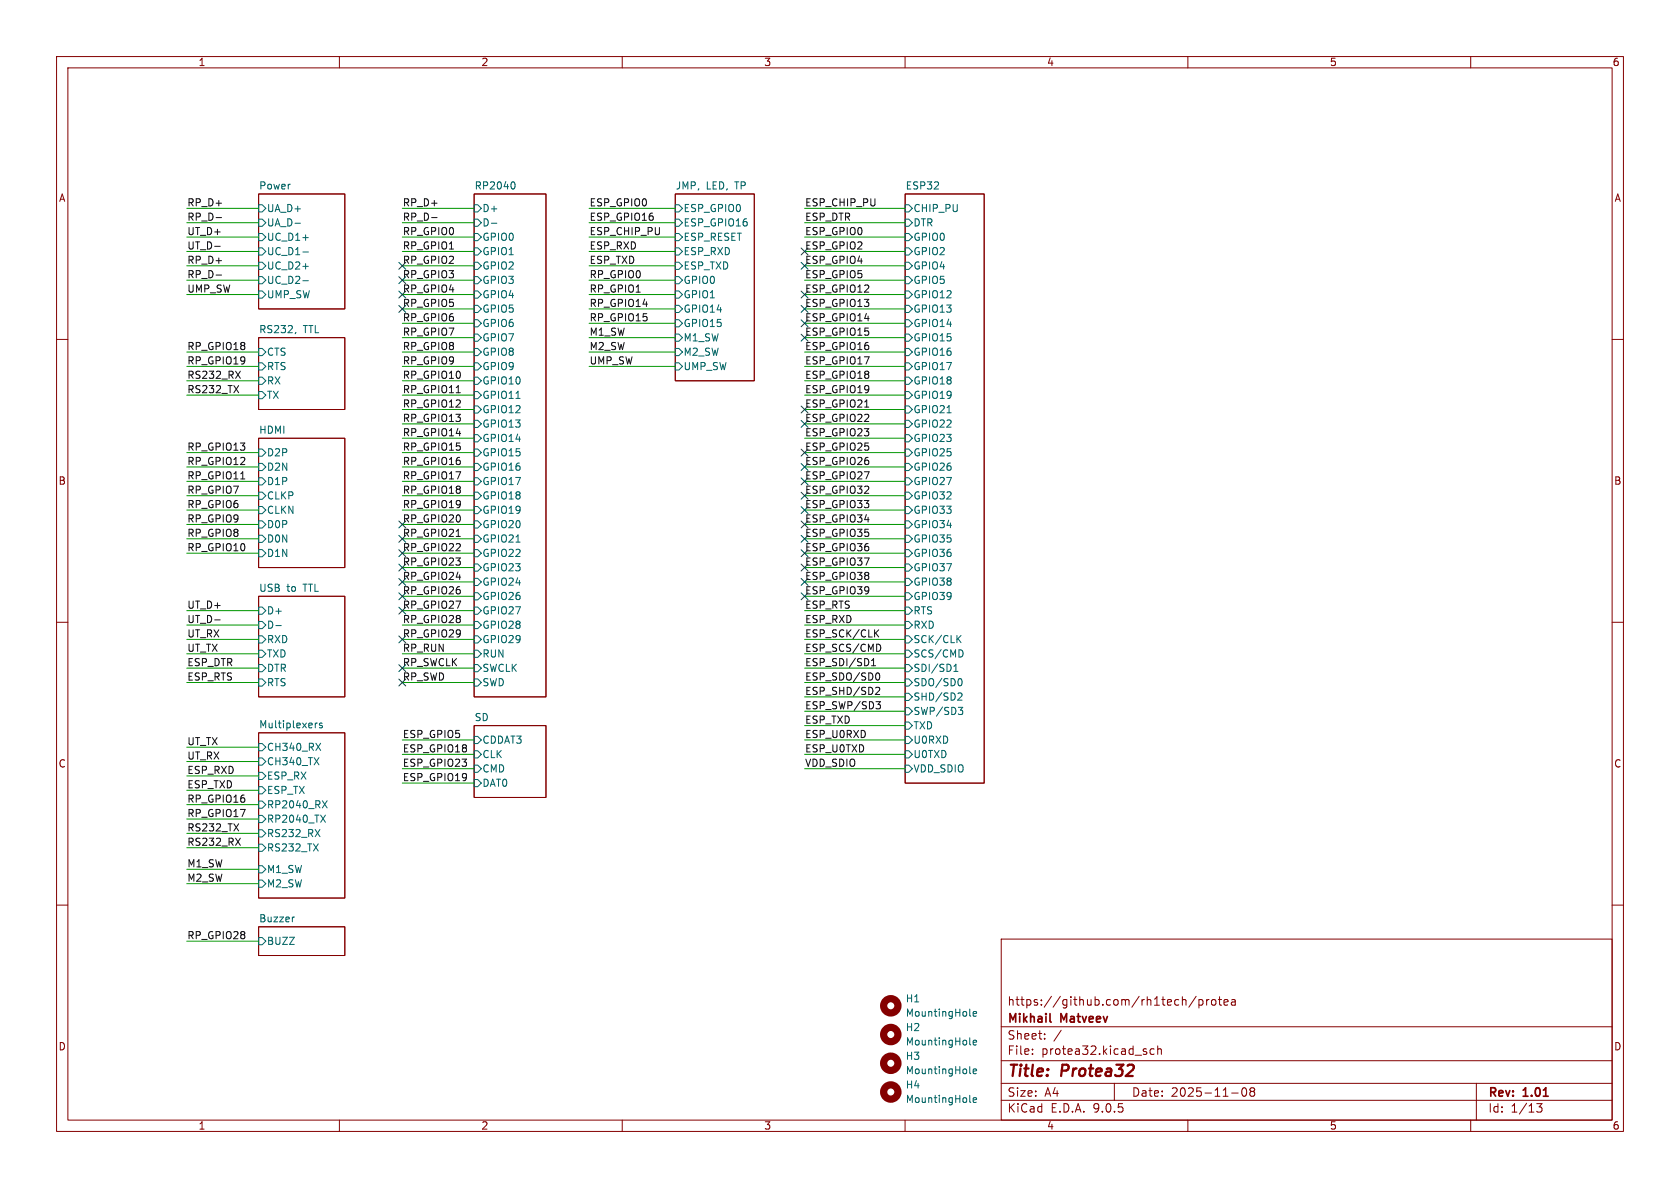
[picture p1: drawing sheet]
(kicad_sch
 (version 20250114)
 (generator "eeschema")
 (generator_version "9.0")
 (paper "A4")
 (title_block
  (title "${NAME}")
  (date "${DATE}")
  (rev "${VERSION}")
  (company "Mikhail Matveev")
  (comment 1 "https://github.com/rh1tech/protea"))
 (lib_symbols
  (symbol "Protea:MountingHole"
   (pin_names
    (offset 1.016)) (exclude_from_sim no) (in_bom no) (on_board yes)
   (property "Reference" "H" (at 0 5.08 0) (effects (font (size 1.27 1.27))))
   (property "Value" "MountingHole" (at 0 3.175 0) (effects (font (size 1.27 1.27))))
   (property "Footprint" "" (at 0 0 0) (effects (font (size 1.27 1.27)) (hide yes)))
   (property "Datasheet" "~" (at 0 0 0) (effects (font (size 1.27 1.27)) (hide yes)))
   (property "Description" "Mounting Hole without connection" (at 0 0 0) (effects (font (size 1.27 1.27)) (hide yes)))
   (symbol "MountingHole_0_1"
    (circle (center 0 0) (radius 1.27) (stroke (width 1.27) (type default)) (fill (type none))))
   (embedded_fonts no)))
 (no_connect
  (at 71.12 100.33))
 (no_connect
  (at 142.24 59.69))
 (no_connect
  (at 71.12 95.25))
 (no_connect
  (at 71.12 120.65))
 (no_connect
  (at 71.12 102.87))
 (no_connect
  (at 142.24 102.87))
 (no_connect
  (at 142.24 46.99))
 (no_connect
  (at 142.24 95.25))
 (no_connect
  (at 142.24 92.71))
 (no_connect
  (at 71.12 105.41))
 (no_connect
  (at 142.24 100.33))
 (no_connect
  (at 71.12 107.95))
 (no_connect
  (at 142.24 52.07))
 (no_connect
  (at 71.12 54.61))
 (no_connect
  (at 142.24 54.61))
 (no_connect
  (at 71.12 97.79))
 (no_connect
  (at 71.12 52.07))
 (no_connect
  (at 71.12 46.99))
 (no_connect
  (at 71.12 113.03))
 (no_connect
  (at 71.12 49.53))
 (no_connect
  (at 142.24 80.01))
 (no_connect
  (at 142.24 87.63))
 (no_connect
  (at 71.12 118.11))
 (no_connect
  (at 142.24 82.55))
 (no_connect
  (at 142.24 105.41))
 (no_connect
  (at 71.12 92.71))
 (no_connect
  (at 142.24 44.45))
 (no_connect
  (at 142.24 74.93))
 (no_connect
  (at 142.24 72.39))
 (no_connect
  (at 142.24 97.79))
 (no_connect
  (at 142.24 85.09))
 (no_connect
  (at 142.24 90.17))
 (no_connect
  (at 142.24 57.15))
 (wire
  (pts (xy 142.24 59.69) (xy 160.02 59.69))
  (stroke (width 0) (type default)))
 (wire
  (pts (xy 71.12 95.25) (xy 83.82 95.25))
  (stroke (width 0) (type default)))
 (wire
  (pts (xy 71.12 105.41) (xy 83.82 105.41))
  (stroke (width 0) (type default)))
 (wire
  (pts (xy 71.12 72.39) (xy 83.82 72.39))
  (stroke (width 0) (type default)))
 (wire
  (pts (xy 71.12 85.09) (xy 83.82 85.09))
  (stroke (width 0) (type default)))
 (wire
  (pts (xy 71.12 118.11) (xy 83.82 118.11))
  (stroke (width 0) (type default)))
 (wire
  (pts (xy 142.24 44.45) (xy 160.02 44.45))
  (stroke (width 0) (type default)))
 (wire
  (pts (xy 71.12 133.35) (xy 83.82 133.35))
  (stroke (width 0) (type default)))
 (wire
  (pts (xy 71.12 46.99) (xy 83.82 46.99))
  (stroke (width 0) (type default)))
 (wire
  (pts (xy 71.12 69.85) (xy 83.82 69.85))
  (stroke (width 0) (type default)))
 (wire
  (pts (xy 71.12 54.61) (xy 83.82 54.61))
  (stroke (width 0) (type default)))
 (wire
  (pts (xy 142.24 90.17) (xy 160.02 90.17))
  (stroke (width 0) (type default)))
 (wire
  (pts (xy 71.12 102.87) (xy 83.82 102.87))
  (stroke (width 0) (type default)))
 (wire
  (pts (xy 33.02 44.45) (xy 45.72 44.45))
  (stroke (width 0) (type default)))
 (wire
  (pts (xy 71.12 36.83) (xy 83.82 36.83))
  (stroke (width 0) (type default)))
 (wire
  (pts (xy 33.02 147.32) (xy 45.72 147.32))
  (stroke (width 0) (type default)))
 (wire
  (pts (xy 142.24 130.81) (xy 160.02 130.81))
  (stroke (width 0) (type default)))
 (wire
  (pts (xy 142.24 120.65) (xy 160.02 120.65))
  (stroke (width 0) (type default)))
 (wire
  (pts (xy 71.12 92.71) (xy 83.82 92.71))
  (stroke (width 0) (type default)))
 (wire
  (pts (xy 33.02 97.79) (xy 45.72 97.79))
  (stroke (width 0) (type default)))
 (wire
  (pts (xy 33.02 64.77) (xy 45.72 64.77))
  (stroke (width 0) (type default)))
 (wire
  (pts (xy 33.02 120.65) (xy 45.72 120.65))
  (stroke (width 0) (type default)))
 (wire
  (pts (xy 104.14 39.37) (xy 119.38 39.37))
  (stroke (width 0) (type default)))
 (wire
  (pts (xy 142.24 105.41) (xy 160.02 105.41))
  (stroke (width 0) (type default)))
 (wire
  (pts (xy 33.02 49.53) (xy 45.72 49.53))
  (stroke (width 0) (type default)))
 (wire
  (pts (xy 142.24 125.73) (xy 160.02 125.73))
  (stroke (width 0) (type default)))
 (wire
  (pts (xy 142.24 46.99) (xy 160.02 46.99))
  (stroke (width 0) (type default)))
 (wire
  (pts (xy 71.12 52.07) (xy 83.82 52.07))
  (stroke (width 0) (type default)))
 (wire
  (pts (xy 33.02 144.78) (xy 45.72 144.78))
  (stroke (width 0) (type default)))
 (wire
  (pts (xy 142.24 74.93) (xy 160.02 74.93))
  (stroke (width 0) (type default)))
 (wire
  (pts (xy 33.02 92.71) (xy 45.72 92.71))
  (stroke (width 0) (type default)))
 (wire
  (pts (xy 33.02 82.55) (xy 45.72 82.55))
  (stroke (width 0) (type default)))
 (wire
  (pts (xy 142.24 85.09) (xy 160.02 85.09))
  (stroke (width 0) (type default)))
 (wire
  (pts (xy 33.02 80.01) (xy 45.72 80.01))
  (stroke (width 0) (type default)))
 (wire
  (pts (xy 142.24 41.91) (xy 160.02 41.91))
  (stroke (width 0) (type default)))
 (wire
  (pts (xy 33.02 87.63) (xy 45.72 87.63))
  (stroke (width 0) (type default)))
 (wire
  (pts (xy 33.02 115.57) (xy 45.72 115.57))
  (stroke (width 0) (type default)))
 (wire
  (pts (xy 71.12 39.37) (xy 83.82 39.37))
  (stroke (width 0) (type default)))
 (wire
  (pts (xy 142.24 80.01) (xy 160.02 80.01))
  (stroke (width 0) (type default)))
 (wire
  (pts (xy 104.14 46.99) (xy 119.38 46.99))
  (stroke (width 0) (type default)))
 (wire
  (pts (xy 142.24 118.11) (xy 160.02 118.11))
  (stroke (width 0) (type default)))
 (wire
  (pts (xy 142.24 115.57) (xy 160.02 115.57))
  (stroke (width 0) (type default)))
 (wire
  (pts (xy 33.02 41.91) (xy 45.72 41.91))
  (stroke (width 0) (type default)))
 (wire
  (pts (xy 33.02 46.99) (xy 45.72 46.99))
  (stroke (width 0) (type default)))
 (wire
  (pts (xy 104.14 59.69) (xy 119.38 59.69))
  (stroke (width 0) (type default)))
 (wire
  (pts (xy 142.24 49.53) (xy 160.02 49.53))
  (stroke (width 0) (type default)))
 (wire
  (pts (xy 33.02 118.11) (xy 45.72 118.11))
  (stroke (width 0) (type default)))
 (wire
  (pts (xy 104.14 44.45) (xy 119.38 44.45))
  (stroke (width 0) (type default)))
 (wire
  (pts (xy 142.24 97.79) (xy 160.02 97.79))
  (stroke (width 0) (type default)))
 (wire
  (pts (xy 142.24 39.37) (xy 160.02 39.37))
  (stroke (width 0) (type default)))
 (wire
  (pts (xy 71.12 49.53) (xy 83.82 49.53))
  (stroke (width 0) (type default)))
 (wire
  (pts (xy 142.24 92.71) (xy 160.02 92.71))
  (stroke (width 0) (type default)))
 (wire
  (pts (xy 142.24 107.95) (xy 160.02 107.95))
  (stroke (width 0) (type default)))
 (wire
  (pts (xy 33.02 36.83) (xy 45.72 36.83))
  (stroke (width 0) (type default)))
 (wire
  (pts (xy 71.12 87.63) (xy 83.82 87.63))
  (stroke (width 0) (type default)))
 (wire
  (pts (xy 104.14 54.61) (xy 119.38 54.61))
  (stroke (width 0) (type default)))
 (wire
  (pts (xy 142.24 57.15) (xy 160.02 57.15))
  (stroke (width 0) (type default)))
 (wire
  (pts (xy 104.14 49.53) (xy 119.38 49.53))
  (stroke (width 0) (type default)))
 (wire
  (pts (xy 104.14 52.07) (xy 119.38 52.07))
  (stroke (width 0) (type default)))
 (wire
  (pts (xy 142.24 128.27) (xy 160.02 128.27))
  (stroke (width 0) (type default)))
 (wire
  (pts (xy 71.12 138.43) (xy 83.82 138.43))
  (stroke (width 0) (type default)))
 (wire
  (pts (xy 142.24 102.87) (xy 160.02 102.87))
  (stroke (width 0) (type default)))
 (wire
  (pts (xy 142.24 52.07) (xy 160.02 52.07))
  (stroke (width 0) (type default)))
 (wire
  (pts (xy 71.12 44.45) (xy 83.82 44.45))
  (stroke (width 0) (type default)))
 (wire
  (pts (xy 142.24 54.61) (xy 160.02 54.61))
  (stroke (width 0) (type default)))
 (wire
  (pts (xy 142.24 123.19) (xy 160.02 123.19))
  (stroke (width 0) (type default)))
 (wire
  (pts (xy 33.02 85.09) (xy 45.72 85.09))
  (stroke (width 0) (type default)))
 (wire
  (pts (xy 33.02 95.25) (xy 45.72 95.25))
  (stroke (width 0) (type default)))
 (wire
  (pts (xy 142.24 36.83) (xy 160.02 36.83))
  (stroke (width 0) (type default)))
 (wire
  (pts (xy 33.02 156.21) (xy 45.72 156.21))
  (stroke (width 0) (type default)))
 (wire
  (pts (xy 33.02 132.08) (xy 45.72 132.08))
  (stroke (width 0) (type default)))
 (wire
  (pts (xy 33.02 107.95) (xy 45.72 107.95))
  (stroke (width 0) (type default)))
 (wire
  (pts (xy 142.24 87.63) (xy 160.02 87.63))
  (stroke (width 0) (type default)))
 (wire
  (pts (xy 33.02 52.07) (xy 45.72 52.07))
  (stroke (width 0) (type default)))
 (wire
  (pts (xy 71.12 62.23) (xy 83.82 62.23))
  (stroke (width 0) (type default)))
 (wire
  (pts (xy 104.14 57.15) (xy 119.38 57.15))
  (stroke (width 0) (type default)))
 (wire
  (pts (xy 71.12 97.79) (xy 83.82 97.79))
  (stroke (width 0) (type default)))
 (wire
  (pts (xy 33.02 153.67) (xy 45.72 153.67))
  (stroke (width 0) (type default)))
 (wire
  (pts (xy 142.24 67.31) (xy 160.02 67.31))
  (stroke (width 0) (type default)))
 (wire
  (pts (xy 33.02 69.85) (xy 45.72 69.85))
  (stroke (width 0) (type default)))
 (wire
  (pts (xy 71.12 80.01) (xy 83.82 80.01))
  (stroke (width 0) (type default)))
 (wire
  (pts (xy 71.12 82.55) (xy 83.82 82.55))
  (stroke (width 0) (type default)))
 (wire
  (pts (xy 71.12 64.77) (xy 83.82 64.77))
  (stroke (width 0) (type default)))
 (wire
  (pts (xy 71.12 90.17) (xy 83.82 90.17))
  (stroke (width 0) (type default)))
 (wire
  (pts (xy 33.02 149.86) (xy 45.72 149.86))
  (stroke (width 0) (type default)))
 (wire
  (pts (xy 142.24 64.77) (xy 160.02 64.77))
  (stroke (width 0) (type default)))
 (wire
  (pts (xy 104.14 64.77) (xy 119.38 64.77))
  (stroke (width 0) (type default)))
 (wire
  (pts (xy 33.02 110.49) (xy 45.72 110.49))
  (stroke (width 0) (type default)))
 (wire
  (pts (xy 33.02 62.23) (xy 45.72 62.23))
  (stroke (width 0) (type default)))
 (wire
  (pts (xy 104.14 62.23) (xy 119.38 62.23))
  (stroke (width 0) (type default)))
 (wire
  (pts (xy 71.12 115.57) (xy 83.82 115.57))
  (stroke (width 0) (type default)))
 (wire
  (pts (xy 33.02 134.62) (xy 45.72 134.62))
  (stroke (width 0) (type default)))
 (wire
  (pts (xy 71.12 120.65) (xy 83.82 120.65))
  (stroke (width 0) (type default)))
 (wire
  (pts (xy 142.24 82.55) (xy 160.02 82.55))
  (stroke (width 0) (type default)))
 (wire
  (pts (xy 71.12 113.03) (xy 83.82 113.03))
  (stroke (width 0) (type default)))
 (wire
  (pts (xy 33.02 137.16) (xy 45.72 137.16))
  (stroke (width 0) (type default)))
 (wire
  (pts (xy 33.02 90.17) (xy 45.72 90.17))
  (stroke (width 0) (type default)))
 (wire
  (pts (xy 71.12 57.15) (xy 83.82 57.15))
  (stroke (width 0) (type default)))
 (wire
  (pts (xy 142.24 72.39) (xy 160.02 72.39))
  (stroke (width 0) (type default)))
 (wire
  (pts (xy 71.12 100.33) (xy 83.82 100.33))
  (stroke (width 0) (type default)))
 (wire
  (pts (xy 71.12 59.69) (xy 83.82 59.69))
  (stroke (width 0) (type default)))
 (wire
  (pts (xy 142.24 133.35) (xy 160.02 133.35))
  (stroke (width 0) (type default)))
 (wire
  (pts (xy 142.24 110.49) (xy 160.02 110.49))
  (stroke (width 0) (type default)))
 (wire
  (pts (xy 71.12 67.31) (xy 83.82 67.31))
  (stroke (width 0) (type default)))
 (wire
  (pts (xy 71.12 74.93) (xy 83.82 74.93))
  (stroke (width 0) (type default)))
 (wire
  (pts (xy 71.12 41.91) (xy 83.82 41.91))
  (stroke (width 0) (type default)))
 (wire
  (pts (xy 71.12 77.47) (xy 83.82 77.47))
  (stroke (width 0) (type default)))
 (wire
  (pts (xy 33.02 39.37) (xy 45.72 39.37))
  (stroke (width 0) (type default)))
 (wire
  (pts (xy 71.12 135.89) (xy 83.82 135.89))
  (stroke (width 0) (type default)))
 (wire
  (pts (xy 71.12 110.49) (xy 83.82 110.49))
  (stroke (width 0) (type default)))
 (wire
  (pts (xy 33.02 113.03) (xy 45.72 113.03))
  (stroke (width 0) (type default)))
 (wire
  (pts (xy 142.24 95.25) (xy 160.02 95.25))
  (stroke (width 0) (type default)))
 (wire
  (pts (xy 71.12 107.95) (xy 83.82 107.95))
  (stroke (width 0) (type default)))
 (wire
  (pts (xy 33.02 166.37) (xy 45.72 166.37))
  (stroke (width 0) (type default)))
 (wire
  (pts (xy 33.02 139.7) (xy 45.72 139.7))
  (stroke (width 0) (type default)))
 (wire
  (pts (xy 71.12 130.81) (xy 83.82 130.81))
  (stroke (width 0) (type default)))
 (wire
  (pts (xy 104.14 41.91) (xy 119.38 41.91))
  (stroke (width 0) (type default)))
 (wire
  (pts (xy 142.24 69.85) (xy 160.02 69.85))
  (stroke (width 0) (type default)))
 (wire
  (pts (xy 142.24 113.03) (xy 160.02 113.03))
  (stroke (width 0) (type default)))
 (wire
  (pts (xy 33.02 67.31) (xy 45.72 67.31))
  (stroke (width 0) (type default)))
 (wire
  (pts (xy 142.24 100.33) (xy 160.02 100.33))
  (stroke (width 0) (type default)))
 (wire
  (pts (xy 104.14 36.83) (xy 119.38 36.83))
  (stroke (width 0) (type default)))
 (wire
  (pts (xy 33.02 142.24) (xy 45.72 142.24))
  (stroke (width 0) (type default)))
 (wire
  (pts (xy 142.24 77.47) (xy 160.02 77.47))
  (stroke (width 0) (type default)))
 (wire
  (pts (xy 142.24 62.23) (xy 160.02 62.23))
  (stroke (width 0) (type default)))
 (wire
  (pts (xy 142.24 135.89) (xy 160.02 135.89))
  (stroke (width 0) (type default)))
 (label "ESP_DTR"
  (at 142.24 39.37 0)
  (effects (font (size 1.27 1.27)) (justify left bottom)))
 (label "ESP_GPIO16"
  (at 142.24 62.23 0)
  (effects (font (size 1.27 1.27)) (justify left bottom)))
 (label "ESP_GPIO0"
  (at 104.14 36.83 0)
  (effects (font (size 1.27 1.27)) (justify left bottom)))
 (label "ESP_GPIO16"
  (at 104.14 39.37 0)
  (effects (font (size 1.27 1.27)) (justify left bottom)))
 (label "ESP_GPIO27"
  (at 142.24 85.09 0)
  (effects (font (size 1.27 1.27)) (justify left bottom)))
 (label "RP_GPIO12"
  (at 33.02 82.55 0)
  (effects (font (size 1.27 1.27)) (justify left bottom)))
 (label "RP_GPIO27"
  (at 71.12 107.95 0)
  (effects (font (size 1.27 1.27)) (justify left bottom)))
 (label "ESP_GPIO21"
  (at 142.24 72.39 0)
  (effects (font (size 1.27 1.27)) (justify left bottom)))
 (label "RS232_RX"
  (at 33.02 67.31 0)
  (effects (font (size 1.27 1.27)) (justify left bottom)))
 (label "RP_GPIO1"
  (at 71.12 44.45 0)
  (effects (font (size 1.27 1.27)) (justify left bottom)))
 (label "RP_GPIO20"
  (at 71.12 92.71 0)
  (effects (font (size 1.27 1.27)) (justify left bottom)))
 (label "RP_GPIO21"
  (at 71.12 95.25 0)
  (effects (font (size 1.27 1.27)) (justify left bottom)))
 (label "RP_GPIO14"
  (at 71.12 77.47 0)
  (effects (font (size 1.27 1.27)) (justify left bottom)))
 (label "RP_D+"
  (at 33.02 36.83 0)
  (effects (font (size 1.27 1.27)) (justify left bottom)))
 (label "ESP_GPIO19"
  (at 71.12 138.43 0)
  (effects (font (size 1.27 1.27)) (justify left bottom)))
 (label "ESP_GPIO22"
  (at 142.24 74.93 0)
  (effects (font (size 1.27 1.27)) (justify left bottom)))
 (label "RP_GPIO14"
  (at 104.14 54.61 0)
  (effects (font (size 1.27 1.27)) (justify left bottom)))
 (label "RP_GPIO15"
  (at 71.12 80.01 0)
  (effects (font (size 1.27 1.27)) (justify left bottom)))
 (label "RP_D-"
  (at 33.02 49.53 0)
  (effects (font (size 1.27 1.27)) (justify left bottom)))
 (label "RP_GPIO9"
  (at 71.12 64.77 0)
  (effects (font (size 1.27 1.27)) (justify left bottom)))
 (label "UT_RX"
  (at 33.02 113.03 0)
  (effects (font (size 1.27 1.27)) (justify left bottom)))
 (label "ESP_GPIO36"
  (at 142.24 97.79 0)
  (effects (font (size 1.27 1.27)) (justify left bottom)))
 (label "RP_GPIO7"
  (at 33.02 87.63 0)
  (effects (font (size 1.27 1.27)) (justify left bottom)))
 (label "RP_GPIO10"
  (at 71.12 67.31 0)
  (effects (font (size 1.27 1.27)) (justify left bottom)))
 (label "ESP_U0TXD"
  (at 142.24 133.35 0)
  (effects (font (size 1.27 1.27)) (justify left bottom)))
 (label "M2_SW"
  (at 104.14 62.23 0)
  (effects (font (size 1.27 1.27)) (justify left bottom)))
 (label "ESP_GPIO15"
  (at 142.24 59.69 0)
  (effects (font (size 1.27 1.27)) (justify left bottom)))
 (label "RP_GPIO18"
  (at 71.12 87.63 0)
  (effects (font (size 1.27 1.27)) (justify left bottom)))
 (label "RP_GPIO15"
  (at 104.14 57.15 0)
  (effects (font (size 1.27 1.27)) (justify left bottom)))
 (label "M1_SW"
  (at 104.14 59.69 0)
  (effects (font (size 1.27 1.27)) (justify left bottom)))
 (label "RP_D+"
  (at 33.02 46.99 0)
  (effects (font (size 1.27 1.27)) (justify left bottom)))
 (label "ESP_SDO{slash}SD0"
  (at 142.24 120.65 0)
  (effects (font (size 1.27 1.27)) (justify left bottom)))
 (label "ESP_SDI{slash}SD1"
  (at 142.24 118.11 0)
  (effects (font (size 1.27 1.27)) (justify left bottom)))
 (label "ESP_GPIO39"
  (at 142.24 105.41 0)
  (effects (font (size 1.27 1.27)) (justify left bottom)))
 (label "RP_GPIO22"
  (at 71.12 97.79 0)
  (effects (font (size 1.27 1.27)) (justify left bottom)))
 (label "RS232_TX"
  (at 33.02 147.32 0)
  (effects (font (size 1.27 1.27)) (justify left bottom)))
 (label "RP_RUN"
  (at 71.12 115.57 0)
  (effects (font (size 1.27 1.27)) (justify left bottom)))
 (label "UT_TX"
  (at 33.02 132.08 0)
  (effects (font (size 1.27 1.27)) (justify left bottom)))
 (label "RP_GPIO17"
  (at 33.02 144.78 0)
  (effects (font (size 1.27 1.27)) (justify left bottom)))
 (label "RP_SWCLK"
  (at 71.12 118.11 0)
  (effects (font (size 1.27 1.27)) (justify left bottom)))
 (label "UT_D-"
  (at 33.02 44.45 0)
  (effects (font (size 1.27 1.27)) (justify left bottom)))
 (label "RP_GPIO23"
  (at 71.12 100.33 0)
  (effects (font (size 1.27 1.27)) (justify left bottom)))
 (label "ESP_RXD"
  (at 104.14 44.45 0)
  (effects (font (size 1.27 1.27)) (justify left bottom)))
 (label "ESP_RXD"
  (at 33.02 137.16 0)
  (effects (font (size 1.27 1.27)) (justify left bottom)))
 (label "RP_GPIO17"
  (at 71.12 85.09 0)
  (effects (font (size 1.27 1.27)) (justify left bottom)))
 (label "RP_D+"
  (at 71.12 36.83 0)
  (effects (font (size 1.27 1.27)) (justify left bottom)))
 (label "ESP_GPIO14"
  (at 142.24 57.15 0)
  (effects (font (size 1.27 1.27)) (justify left bottom)))
 (label "UT_TX"
  (at 33.02 115.57 0)
  (effects (font (size 1.27 1.27)) (justify left bottom)))
 (label "RP_GPIO7"
  (at 71.12 59.69 0)
  (effects (font (size 1.27 1.27)) (justify left bottom)))
 (label "ESP_CHIP_PU"
  (at 104.14 41.91 0)
  (effects (font (size 1.27 1.27)) (justify left bottom)))
 (label "RP_GPIO10"
  (at 33.02 97.79 0)
  (effects (font (size 1.27 1.27)) (justify left bottom)))
 (label "M1_SW"
  (at 33.02 153.67 0)
  (effects (font (size 1.27 1.27)) (justify left bottom)))
 (label "ESP_GPIO32"
  (at 142.24 87.63 0)
  (effects (font (size 1.27 1.27)) (justify left bottom)))
 (label "RP_GPIO28"
  (at 71.12 110.49 0)
  (effects (font (size 1.27 1.27)) (justify left bottom)))
 (label "ESP_GPIO18"
  (at 142.24 67.31 0)
  (effects (font (size 1.27 1.27)) (justify left bottom)))
 (label "RP_GPIO18"
  (at 33.02 62.23 0)
  (effects (font (size 1.27 1.27)) (justify left bottom)))
 (label "RP_GPIO3"
  (at 71.12 49.53 0)
  (effects (font (size 1.27 1.27)) (justify left bottom)))
 (label "ESP_CHIP_PU"
  (at 142.24 36.83 0)
  (effects (font (size 1.27 1.27)) (justify left bottom)))
 (label "UMP_SW"
  (at 33.02 52.07 0)
  (effects (font (size 1.27 1.27)) (justify left bottom)))
 (label "RP_GPIO19"
  (at 71.12 90.17 0)
  (effects (font (size 1.27 1.27)) (justify left bottom)))
 (label "ESP_GPIO0"
  (at 142.24 41.91 0)
  (effects (font (size 1.27 1.27)) (justify left bottom)))
 (label "RP_GPIO4"
  (at 71.12 52.07 0)
  (effects (font (size 1.27 1.27)) (justify left bottom)))
 (label "ESP_GPIO25"
  (at 142.24 80.01 0)
  (effects (font (size 1.27 1.27)) (justify left bottom)))
 (label "ESP_GPIO17"
  (at 142.24 64.77 0)
  (effects (font (size 1.27 1.27)) (justify left bottom)))
 (label "RP_GPIO24"
  (at 71.12 102.87 0)
  (effects (font (size 1.27 1.27)) (justify left bottom)))
 (label "UMP_SW"
  (at 104.14 64.77 0)
  (effects (font (size 1.27 1.27)) (justify left bottom)))
 (label "ESP_RTS"
  (at 142.24 107.95 0)
  (effects (font (size 1.27 1.27)) (justify left bottom)))
 (label "RP_GPIO9"
  (at 33.02 92.71 0)
  (effects (font (size 1.27 1.27)) (justify left bottom)))
 (label "ESP_GPIO37"
  (at 142.24 100.33 0)
  (effects (font (size 1.27 1.27)) (justify left bottom)))
 (label "ESP_SCK{slash}CLK"
  (at 142.24 113.03 0)
  (effects (font (size 1.27 1.27)) (justify left bottom)))
 (label "RP_GPIO2"
  (at 71.12 46.99 0)
  (effects (font (size 1.27 1.27)) (justify left bottom)))
 (label "ESP_RTS"
  (at 33.02 120.65 0)
  (effects (font (size 1.27 1.27)) (justify left bottom)))
 (label "RP_GPIO29"
  (at 71.12 113.03 0)
  (effects (font (size 1.27 1.27)) (justify left bottom)))
 (label "RP_GPIO16"
  (at 33.02 142.24 0)
  (effects (font (size 1.27 1.27)) (justify left bottom)))
 (label "RP_GPIO8"
  (at 33.02 95.25 0)
  (effects (font (size 1.27 1.27)) (justify left bottom)))
 (label "UT_D-"
  (at 33.02 110.49 0)
  (effects (font (size 1.27 1.27)) (justify left bottom)))
 (label "RP_GPIO16"
  (at 71.12 82.55 0)
  (effects (font (size 1.27 1.27)) (justify left bottom)))
 (label "RP_GPIO12"
  (at 71.12 72.39 0)
  (effects (font (size 1.27 1.27)) (justify left bottom)))
 (label "ESP_DTR"
  (at 33.02 118.11 0)
  (effects (font (size 1.27 1.27)) (justify left bottom)))
 (label "ESP_GPIO5"
  (at 142.24 49.53 0)
  (effects (font (size 1.27 1.27)) (justify left bottom)))
 (label "ESP_GPIO4"
  (at 142.24 46.99 0)
  (effects (font (size 1.27 1.27)) (justify left bottom)))
 (label "RP_GPIO6"
  (at 33.02 90.17 0)
  (effects (font (size 1.27 1.27)) (justify left bottom)))
 (label "ESP_U0RXD"
  (at 142.24 130.81 0)
  (effects (font (size 1.27 1.27)) (justify left bottom)))
 (label "ESP_GPIO13"
  (at 142.24 54.61 0)
  (effects (font (size 1.27 1.27)) (justify left bottom)))
 (label "RP_GPIO11"
  (at 33.02 85.09 0)
  (effects (font (size 1.27 1.27)) (justify left bottom)))
 (label "ESP_GPIO2"
  (at 142.24 44.45 0)
  (effects (font (size 1.27 1.27)) (justify left bottom)))
 (label "UT_D+"
  (at 33.02 107.95 0)
  (effects (font (size 1.27 1.27)) (justify left bottom)))
 (label "RP_GPIO26"
  (at 71.12 105.41 0)
  (effects (font (size 1.27 1.27)) (justify left bottom)))
 (label "RP_GPIO5"
  (at 71.12 54.61 0)
  (effects (font (size 1.27 1.27)) (justify left bottom)))
 (label "ESP_TXD"
  (at 33.02 139.7 0)
  (effects (font (size 1.27 1.27)) (justify left bottom)))
 (label "ESP_TXD"
  (at 142.24 128.27 0)
  (effects (font (size 1.27 1.27)) (justify left bottom)))
 (label "ESP_GPIO18"
  (at 71.12 133.35 0)
  (effects (font (size 1.27 1.27)) (justify left bottom)))
 (label "RP_D-"
  (at 33.02 39.37 0)
  (effects (font (size 1.27 1.27)) (justify left bottom)))
 (label "ESP_GPIO23"
  (at 142.24 77.47 0)
  (effects (font (size 1.27 1.27)) (justify left bottom)))
 (label "ESP_GPIO38"
  (at 142.24 102.87 0)
  (effects (font (size 1.27 1.27)) (justify left bottom)))
 (label "UT_D+"
  (at 33.02 41.91 0)
  (effects (font (size 1.27 1.27)) (justify left bottom)))
 (label "ESP_SHD{slash}SD2"
  (at 142.24 123.19 0)
  (effects (font (size 1.27 1.27)) (justify left bottom)))
 (label "ESP_GPIO23"
  (at 71.12 135.89 0)
  (effects (font (size 1.27 1.27)) (justify left bottom)))
 (label "ESP_GPIO33"
  (at 142.24 90.17 0)
  (effects (font (size 1.27 1.27)) (justify left bottom)))
 (label "RP_GPIO8"
  (at 71.12 62.23 0)
  (effects (font (size 1.27 1.27)) (justify left bottom)))
 (label "ESP_TXD"
  (at 104.14 46.99 0)
  (effects (font (size 1.27 1.27)) (justify left bottom)))
 (label "RS232_TX"
  (at 33.02 69.85 0)
  (effects (font (size 1.27 1.27)) (justify left bottom)))
 (label "ESP_SWP{slash}SD3"
  (at 142.24 125.73 0)
  (effects (font (size 1.27 1.27)) (justify left bottom)))
 (label "ESP_GPIO34"
  (at 142.24 92.71 0)
  (effects (font (size 1.27 1.27)) (justify left bottom)))
 (label "RS232_RX"
  (at 33.02 149.86 0)
  (effects (font (size 1.27 1.27)) (justify left bottom)))
 (label "ESP_GPIO5"
  (at 71.12 130.81 0)
  (effects (font (size 1.27 1.27)) (justify left bottom)))
 (label "RP_GPIO11"
  (at 71.12 69.85 0)
  (effects (font (size 1.27 1.27)) (justify left bottom)))
 (label "ESP_GPIO19"
  (at 142.24 69.85 0)
  (effects (font (size 1.27 1.27)) (justify left bottom)))
 (label "RP_GPIO13"
  (at 33.02 80.01 0)
  (effects (font (size 1.27 1.27)) (justify left bottom)))
 (label "RP_GPIO28"
  (at 33.02 166.37 0)
  (effects (font (size 1.27 1.27)) (justify left bottom)))
 (label "ESP_GPIO26"
  (at 142.24 82.55 0)
  (effects (font (size 1.27 1.27)) (justify left bottom)))
 (label "ESP_GPIO12"
  (at 142.24 52.07 0)
  (effects (font (size 1.27 1.27)) (justify left bottom)))
 (label "RP_GPIO13"
  (at 71.12 74.93 0)
  (effects (font (size 1.27 1.27)) (justify left bottom)))
 (label "VDD_SDIO"
  (at 142.24 135.89 0)
  (effects (font (size 1.27 1.27)) (justify left bottom)))
 (label "RP_GPIO1"
  (at 104.14 52.07 0)
  (effects (font (size 1.27 1.27)) (justify left bottom)))
 (label "RP_D-"
  (at 71.12 39.37 0)
  (effects (font (size 1.27 1.27)) (justify left bottom)))
 (label "RP_GPIO6"
  (at 71.12 57.15 0)
  (effects (font (size 1.27 1.27)) (justify left bottom)))
 (label "RP_SWD"
  (at 71.12 120.65 0)
  (effects (font (size 1.27 1.27)) (justify left bottom)))
 (label "ESP_SCS{slash}CMD"
  (at 142.24 115.57 0)
  (effects (font (size 1.27 1.27)) (justify left bottom)))
 (label "M2_SW"
  (at 33.02 156.21 0)
  (effects (font (size 1.27 1.27)) (justify left bottom)))
 (label "UT_RX"
  (at 33.02 134.62 0)
  (effects (font (size 1.27 1.27)) (justify left bottom)))
 (label "RP_GPIO19"
  (at 33.02 64.77 0)
  (effects (font (size 1.27 1.27)) (justify left bottom)))
 (label "RP_GPIO0"
  (at 104.14 49.53 0)
  (effects (font (size 1.27 1.27)) (justify left bottom)))
 (label "ESP_RXD"
  (at 142.24 110.49 0)
  (effects (font (size 1.27 1.27)) (justify left bottom)))
 (label "ESP_GPIO35"
  (at 142.24 95.25 0)
  (effects (font (size 1.27 1.27)) (justify left bottom)))
 (label "RP_GPIO0"
  (at 71.12 41.91 0)
  (effects (font (size 1.27 1.27)) (justify left bottom)))
 (symbol
  (lib_id "Protea:MountingHole")
  (at 157.48 187.96 0)
  (unit 1)
  (exclude_from_sim yes)
  (in_bom no)
  (on_board yes)
  (dnp no)
  (fields_autoplaced yes)
  (property "Reference" "H3" (at 160.02 186.6899 0) (effects (font (size 1.27 1.27)) (justify left)))
  (property "Value" "MountingHole" (at 160.02 189.2299 0) (effects (font (size 1.27 1.27)) (justify left)))
  (property "Footprint" "FRANK:Mounting Hole (2.7mm)" (at 157.48 187.96 0) (effects (font (size 1.27 1.27)) (hide yes)))
  (property "Datasheet" "~" (at 157.48 187.96 0) (effects (font (size 1.27 1.27)) (hide yes)))
  (property "Description" "Mounting Hole without connection" (at 157.48 187.96 0) (effects (font (size 1.27 1.27)) (hide yes)))
  (property "AliExpress" "" (at 157.48 187.96 0) (effects (font (size 1.27 1.27)) (hide yes)))
  (property "Sim.Device" "" (at 157.48 187.96 0) (effects (font (size 1.27 1.27))))
  (property "MANUFACTURER" "" (at 157.48 187.96 0) (effects (font (size 1.27 1.27)))))
 (symbol
  (lib_id "Protea:MountingHole")
  (at 157.48 182.88 0)
  (unit 1)
  (exclude_from_sim yes)
  (in_bom no)
  (on_board yes)
  (dnp no)
  (fields_autoplaced yes)
  (property "Reference" "H2" (at 160.02 181.6099 0) (effects (font (size 1.27 1.27)) (justify left)))
  (property "Value" "MountingHole" (at 160.02 184.1499 0) (effects (font (size 1.27 1.27)) (justify left)))
  (property "Footprint" "FRANK:Mounting Hole (2.7mm)" (at 157.48 182.88 0) (effects (font (size 1.27 1.27)) (hide yes)))
  (property "Datasheet" "~" (at 157.48 182.88 0) (effects (font (size 1.27 1.27)) (hide yes)))
  (property "Description" "Mounting Hole without connection" (at 157.48 182.88 0) (effects (font (size 1.27 1.27)) (hide yes)))
  (property "AliExpress" "" (at 157.48 182.88 0) (effects (font (size 1.27 1.27)) (hide yes)))
  (property "Sim.Device" "" (at 157.48 182.88 0) (effects (font (size 1.27 1.27))))
  (property "MANUFACTURER" "" (at 157.48 182.88 0) (effects (font (size 1.27 1.27)))))
 (symbol
  (lib_id "Protea:MountingHole")
  (at 157.48 193.04 0)
  (unit 1)
  (exclude_from_sim yes)
  (in_bom no)
  (on_board yes)
  (dnp no)
  (fields_autoplaced yes)
  (property "Reference" "H4" (at 160.02 191.7699 0) (effects (font (size 1.27 1.27)) (justify left)))
  (property "Value" "MountingHole" (at 160.02 194.3099 0) (effects (font (size 1.27 1.27)) (justify left)))
  (property "Footprint" "FRANK:Mounting Hole (2.7mm)" (at 157.48 193.04 0) (effects (font (size 1.27 1.27)) (hide yes)))
  (property "Datasheet" "~" (at 157.48 193.04 0) (effects (font (size 1.27 1.27)) (hide yes)))
  (property "Description" "Mounting Hole without connection" (at 157.48 193.04 0) (effects (font (size 1.27 1.27)) (hide yes)))
  (property "AliExpress" "" (at 157.48 193.04 0) (effects (font (size 1.27 1.27)) (hide yes)))
  (property "Sim.Device" "" (at 157.48 193.04 0) (effects (font (size 1.27 1.27))))
  (property "MANUFACTURER" "" (at 157.48 193.04 0) (effects (font (size 1.27 1.27)))))
 (symbol
  (lib_id "Protea:MountingHole")
  (at 157.48 177.8 0)
  (unit 1)
  (exclude_from_sim yes)
  (in_bom no)
  (on_board yes)
  (dnp no)
  (fields_autoplaced yes)
  (property "Reference" "H1" (at 160.02 176.5299 0) (effects (font (size 1.27 1.27)) (justify left)))
  (property "Value" "MountingHole" (at 160.02 179.0699 0) (effects (font (size 1.27 1.27)) (justify left)))
  (property "Footprint" "FRANK:Mounting Hole (2.7mm)" (at 157.48 177.8 0) (effects (font (size 1.27 1.27)) (hide yes)))
  (property "Datasheet" "~" (at 157.48 177.8 0) (effects (font (size 1.27 1.27)) (hide yes)))
  (property "Description" "Mounting Hole without connection" (at 157.48 177.8 0) (effects (font (size 1.27 1.27)) (hide yes)))
  (property "AliExpress" "" (at 157.48 177.8 0) (effects (font (size 1.27 1.27)) (hide yes)))
  (property "Sim.Device" "" (at 157.48 177.8 0) (effects (font (size 1.27 1.27))))
  (property "MANUFACTURER" "" (at 157.48 177.8 0) (effects (font (size 1.27 1.27)))))
 (sheet
  (at 45.72 105.41)
  (size 15.24 17.78)
  (exclude_from_sim no)
  (in_bom yes)
  (on_board yes)
  (dnp no)
  (fields_autoplaced yes)
  (stroke (width 0.1524) (type solid))
  (fill (color 0 0 0 0.0000))
  (property "Sheetname" "USB to TTL" (at 45.72 104.6984 0) (effects (font (size 1.27 1.27)) (justify left bottom)))
  (property "Sheetfile" "usb2ttl.kicad_sch" (at 45.72 123.7746 0) (effects (font (size 1.27 1.27)) (justify left top) (hide yes)))
  (pin "D+" input (at 45.72 107.95 180) (effects (font (size 1.27 1.27)) (justify left)))
  (pin "D-" input (at 45.72 110.49 180) (effects (font (size 1.27 1.27)) (justify left)))
  (pin "RXD" input (at 45.72 113.03 180) (effects (font (size 1.27 1.27)) (justify left)))
  (pin "TXD" input (at 45.72 115.57 180) (effects (font (size 1.27 1.27)) (justify left)))
  (pin "DTR" input (at 45.72 118.11 180) (effects (font (size 1.27 1.27)) (justify left)))
  (pin "RTS" input (at 45.72 120.65 180) (effects (font (size 1.27 1.27)) (justify left))))
 (sheet
  (at 45.72 77.47)
  (size 15.24 22.86)
  (exclude_from_sim no)
  (in_bom yes)
  (on_board yes)
  (dnp no)
  (fields_autoplaced yes)
  (stroke (width 0.1524) (type solid))
  (fill (color 0 0 0 0.0000))
  (property "Sheetname" "HDMI" (at 45.72 76.7584 0) (effects (font (size 1.27 1.27)) (justify left bottom)))
  (property "Sheetfile" "hdmi.kicad_sch" (at 45.72 100.9146 0) (effects (font (size 1.27 1.27)) (justify left top) (hide yes)))
  (pin "D2P" input (at 45.72 80.01 180) (effects (font (size 1.27 1.27)) (justify left)))
  (pin "D2N" input (at 45.72 82.55 180) (effects (font (size 1.27 1.27)) (justify left)))
  (pin "D1P" input (at 45.72 85.09 180) (effects (font (size 1.27 1.27)) (justify left)))
  (pin "CLKP" input (at 45.72 87.63 180) (effects (font (size 1.27 1.27)) (justify left)))
  (pin "CLKN" input (at 45.72 90.17 180) (effects (font (size 1.27 1.27)) (justify left)))
  (pin "D0P" input (at 45.72 92.71 180) (effects (font (size 1.27 1.27)) (justify left)))
  (pin "D0N" input (at 45.72 95.25 180) (effects (font (size 1.27 1.27)) (justify left)))
  (pin "D1N" input (at 45.72 97.79 180) (effects (font (size 1.27 1.27)) (justify left))))
 (sheet
  (at 83.82 34.29)
  (size 12.7 88.9)
  (exclude_from_sim no)
  (in_bom yes)
  (on_board yes)
  (dnp no)
  (fields_autoplaced yes)
  (stroke (width 0.1524) (type solid))
  (fill (color 0 0 0 0.0000))
  (property "Sheetname" "RP2040" (at 83.82 33.5784 0) (effects (font (size 1.27 1.27)) (justify left bottom)))
  (property "Sheetfile" "rp2040.kicad_sch" (at 83.82 123.7746 0) (effects (font (size 1.27 1.27)) (justify left top) (hide yes)))
  (pin "D+" input (at 83.82 36.83 180) (effects (font (size 1.27 1.27)) (justify left)))
  (pin "D-" input (at 83.82 39.37 180) (effects (font (size 1.27 1.27)) (justify left)))
  (pin "GPIO0" input (at 83.82 41.91 180) (effects (font (size 1.27 1.27)) (justify left)))
  (pin "GPIO1" input (at 83.82 44.45 180) (effects (font (size 1.27 1.27)) (justify left)))
  (pin "GPIO2" input (at 83.82 46.99 180) (effects (font (size 1.27 1.27)) (justify left)))
  (pin "GPIO3" input (at 83.82 49.53 180) (effects (font (size 1.27 1.27)) (justify left)))
  (pin "GPIO4" input (at 83.82 52.07 180) (effects (font (size 1.27 1.27)) (justify left)))
  (pin "GPIO5" input (at 83.82 54.61 180) (effects (font (size 1.27 1.27)) (justify left)))
  (pin "GPIO6" input (at 83.82 57.15 180) (effects (font (size 1.27 1.27)) (justify left)))
  (pin "GPIO7" input (at 83.82 59.69 180) (effects (font (size 1.27 1.27)) (justify left)))
  (pin "GPIO8" input (at 83.82 62.23 180) (effects (font (size 1.27 1.27)) (justify left)))
  (pin "GPIO9" input (at 83.82 64.77 180) (effects (font (size 1.27 1.27)) (justify left)))
  (pin "GPIO10" input (at 83.82 67.31 180) (effects (font (size 1.27 1.27)) (justify left)))
  (pin "GPIO11" input (at 83.82 69.85 180) (effects (font (size 1.27 1.27)) (justify left)))
  (pin "GPIO12" input (at 83.82 72.39 180) (effects (font (size 1.27 1.27)) (justify left)))
  (pin "GPIO13" input (at 83.82 74.93 180) (effects (font (size 1.27 1.27)) (justify left)))
  (pin "GPIO14" input (at 83.82 77.47 180) (effects (font (size 1.27 1.27)) (justify left)))
  (pin "GPIO15" input (at 83.82 80.01 180) (effects (font (size 1.27 1.27)) (justify left)))
  (pin "GPIO16" input (at 83.82 82.55 180) (effects (font (size 1.27 1.27)) (justify left)))
  (pin "GPIO17" input (at 83.82 85.09 180) (effects (font (size 1.27 1.27)) (justify left)))
  (pin "GPIO18" input (at 83.82 87.63 180) (effects (font (size 1.27 1.27)) (justify left)))
  (pin "GPIO19" input (at 83.82 90.17 180) (effects (font (size 1.27 1.27)) (justify left)))
  (pin "GPIO20" input (at 83.82 92.71 180) (effects (font (size 1.27 1.27)) (justify left)))
  (pin "GPIO21" input (at 83.82 95.25 180) (effects (font (size 1.27 1.27)) (justify left)))
  (pin "GPIO22" input (at 83.82 97.79 180) (effects (font (size 1.27 1.27)) (justify left)))
  (pin "GPIO23" input (at 83.82 100.33 180) (effects (font (size 1.27 1.27)) (justify left)))
  (pin "GPIO24" input (at 83.82 102.87 180) (effects (font (size 1.27 1.27)) (justify left)))
  (pin "GPIO26" input (at 83.82 105.41 180) (effects (font (size 1.27 1.27)) (justify left)))
  (pin "GPIO27" input (at 83.82 107.95 180) (effects (font (size 1.27 1.27)) (justify left)))
  (pin "GPIO28" input (at 83.82 110.49 180) (effects (font (size 1.27 1.27)) (justify left)))
  (pin "GPIO29" input (at 83.82 113.03 180) (effects (font (size 1.27 1.27)) (justify left)))
  (pin "RUN" input (at 83.82 115.57 180) (effects (font (size 1.27 1.27)) (justify left)))
  (pin "SWCLK" input (at 83.82 118.11 180) (effects (font (size 1.27 1.27)) (justify left)))
  (pin "SWD" input (at 83.82 120.65 180) (effects (font (size 1.27 1.27)) (justify left))))
 (sheet
  (at 119.38 34.29)
  (size 13.97 33.02)
  (exclude_from_sim no)
  (in_bom yes)
  (on_board yes)
  (dnp no)
  (fields_autoplaced yes)
  (stroke (width 0.1524) (type solid))
  (fill (color 0 0 0 0.0000))
  (property "Sheetname" "JMP, LED, TP" (at 119.38 33.5784 0) (effects (font (size 1.27 1.27)) (justify left bottom)))
  (property "Sheetfile" "jumpers.kicad_sch" (at 119.38 67.8946 0) (effects (font (size 1.27 1.27)) (justify left top) (hide yes)))
  (pin "ESP_GPIO0" input (at 119.38 36.83 180) (effects (font (size 1.27 1.27)) (justify left)))
  (pin "ESP_GPIO16" input (at 119.38 39.37 180) (effects (font (size 1.27 1.27)) (justify left)))
  (pin "ESP_RESET" input (at 119.38 41.91 180) (effects (font (size 1.27 1.27)) (justify left)))
  (pin "ESP_RXD" input (at 119.38 44.45 180) (effects (font (size 1.27 1.27)) (justify left)))
  (pin "ESP_TXD" input (at 119.38 46.99 180) (effects (font (size 1.27 1.27)) (justify left)))
  (pin "GPIO0" input (at 119.38 49.53 180) (effects (font (size 1.27 1.27)) (justify left)))
  (pin "GPIO1" input (at 119.38 52.07 180) (effects (font (size 1.27 1.27)) (justify left)))
  (pin "GPIO14" input (at 119.38 54.61 180) (effects (font (size 1.27 1.27)) (justify left)))
  (pin "GPIO15" input (at 119.38 57.15 180) (effects (font (size 1.27 1.27)) (justify left)))
  (pin "M1_SW" input (at 119.38 59.69 180) (effects (font (size 1.27 1.27)) (justify left)))
  (pin "M2_SW" input (at 119.38 62.23 180) (effects (font (size 1.27 1.27)) (justify left)))
  (pin "UMP_SW" input (at 119.38 64.77 180) (effects (font (size 1.27 1.27)) (justify left))))
 (sheet
  (at 45.72 59.69)
  (size 15.24 12.7)
  (exclude_from_sim no)
  (in_bom yes)
  (on_board yes)
  (dnp no)
  (fields_autoplaced yes)
  (stroke (width 0.1524) (type solid))
  (fill (color 0 0 0 0.0000))
  (property "Sheetname" "RS232, TTL" (at 45.72 58.9784 0) (effects (font (size 1.27 1.27)) (justify left bottom)))
  (property "Sheetfile" "rs232.kicad_sch" (at 45.72 72.9746 0) (effects (font (size 1.27 1.27)) (justify left top) (hide yes)))
  (pin "CTS" input (at 45.72 62.23 180) (effects (font (size 1.27 1.27)) (justify left)))
  (pin "RTS" input (at 45.72 64.77 180) (effects (font (size 1.27 1.27)) (justify left)))
  (pin "RX" input (at 45.72 67.31 180) (effects (font (size 1.27 1.27)) (justify left)))
  (pin "TX" input (at 45.72 69.85 180) (effects (font (size 1.27 1.27)) (justify left))))
 (sheet
  (at 45.72 163.83)
  (size 15.24 5.08)
  (exclude_from_sim no)
  (in_bom yes)
  (on_board yes)
  (dnp no)
  (fields_autoplaced yes)
  (stroke (width 0.1524) (type solid))
  (fill (color 0 0 0 0.0000))
  (property "Sheetname" "Buzzer" (at 45.72 163.1184 0) (effects (font (size 1.27 1.27)) (justify left bottom)))
  (property "Sheetfile" "buzzer.kicad_sch" (at 45.72 169.4946 0) (effects (font (size 1.27 1.27)) (justify left top) (hide yes)))
  (pin "BUZZ" input (at 45.72 166.37 180) (effects (font (size 1.27 1.27)) (justify left))))
 (sheet
  (at 45.72 129.54)
  (size 15.24 29.21)
  (exclude_from_sim no)
  (in_bom yes)
  (on_board yes)
  (dnp no)
  (fields_autoplaced yes)
  (stroke (width 0.1524) (type solid))
  (fill (color 0 0 0 0.0000))
  (property "Sheetname" "Multiplexers" (at 45.72 128.8284 0) (effects (font (size 1.27 1.27)) (justify left bottom)))
  (property "Sheetfile" "multiplexers.kicad_sch" (at 45.72 159.3346 0) (effects (font (size 1.27 1.27)) (justify left top) (hide yes)))
  (pin "CH340_RX" input (at 45.72 132.08 180) (effects (font (size 1.27 1.27)) (justify left)))
  (pin "CH340_TX" input (at 45.72 134.62 180) (effects (font (size 1.27 1.27)) (justify left)))
  (pin "ESP_RX" input (at 45.72 137.16 180) (effects (font (size 1.27 1.27)) (justify left)))
  (pin "ESP_TX" input (at 45.72 139.7 180) (effects (font (size 1.27 1.27)) (justify left)))
  (pin "M1_SW" input (at 45.72 153.67 180) (effects (font (size 1.27 1.27)) (justify left)))
  (pin "M2_SW" input (at 45.72 156.21 180) (effects (font (size 1.27 1.27)) (justify left)))
  (pin "RP2040_RX" input (at 45.72 142.24 180) (effects (font (size 1.27 1.27)) (justify left)))
  (pin "RP2040_TX" input (at 45.72 144.78 180) (effects (font (size 1.27 1.27)) (justify left)))
  (pin "RS232_RX" input (at 45.72 147.32 180) (effects (font (size 1.27 1.27)) (justify left)))
  (pin "RS232_TX" input (at 45.72 149.86 180) (effects (font (size 1.27 1.27)) (justify left))))
 (sheet
  (at 45.72 34.29)
  (size 15.24 20.32)
  (exclude_from_sim no)
  (in_bom yes)
  (on_board yes)
  (dnp no)
  (fields_autoplaced yes)
  (stroke (width 0.1524) (type solid))
  (fill (color 0 0 0 0.0000))
  (property "Sheetname" "Power" (at 45.72 33.5784 0) (effects (font (size 1.27 1.27)) (justify left bottom)))
  (property "Sheetfile" "power.kicad_sch" (at 45.72 55.1946 0) (effects (font (size 1.27 1.27)) (justify left top) (hide yes)))
  (pin "UA_D+" input (at 45.72 36.83 180) (effects (font (size 1.27 1.27)) (justify left)))
  (pin "UA_D-" input (at 45.72 39.37 180) (effects (font (size 1.27 1.27)) (justify left)))
  (pin "UC_D1+" input (at 45.72 41.91 180) (effects (font (size 1.27 1.27)) (justify left)))
  (pin "UC_D1-" input (at 45.72 44.45 180) (effects (font (size 1.27 1.27)) (justify left)))
  (pin "UC_D2+" input (at 45.72 46.99 180) (effects (font (size 1.27 1.27)) (justify left)))
  (pin "UC_D2-" input (at 45.72 49.53 180) (effects (font (size 1.27 1.27)) (justify left)))
  (pin "UMP_SW" input (at 45.72 52.07 180) (effects (font (size 1.27 1.27)) (justify left))))
 (sheet
  (at 160.02 34.29)
  (size 13.97 104.14)
  (exclude_from_sim no)
  (in_bom yes)
  (on_board yes)
  (dnp no)
  (fields_autoplaced yes)
  (stroke (width 0.1524) (type solid))
  (fill (color 0 0 0 0.0000))
  (property "Sheetname" "ESP32" (at 160.02 33.5784 0) (effects (font (size 1.27 1.27)) (justify left bottom)))
  (property "Sheetfile" "esp32-d0wd-v3.kicad_sch" (at 160.02 139.0146 0) (effects (font (size 1.27 1.27)) (justify left top) (hide yes)))
  (pin "CHIP_PU" input (at 160.02 36.83 180) (effects (font (size 1.27 1.27)) (justify left)))
  (pin "DTR" input (at 160.02 39.37 180) (effects (font (size 1.27 1.27)) (justify left)))
  (pin "GPIO0" input (at 160.02 41.91 180) (effects (font (size 1.27 1.27)) (justify left)))
  (pin "GPIO2" input (at 160.02 44.45 180) (effects (font (size 1.27 1.27)) (justify left)))
  (pin "GPIO4" input (at 160.02 46.99 180) (effects (font (size 1.27 1.27)) (justify left)))
  (pin "GPIO5" input (at 160.02 49.53 180) (effects (font (size 1.27 1.27)) (justify left)))
  (pin "GPIO12" input (at 160.02 52.07 180) (effects (font (size 1.27 1.27)) (justify left)))
  (pin "GPIO13" input (at 160.02 54.61 180) (effects (font (size 1.27 1.27)) (justify left)))
  (pin "GPIO14" input (at 160.02 57.15 180) (effects (font (size 1.27 1.27)) (justify left)))
  (pin "GPIO15" input (at 160.02 59.69 180) (effects (font (size 1.27 1.27)) (justify left)))
  (pin "GPIO16" input (at 160.02 62.23 180) (effects (font (size 1.27 1.27)) (justify left)))
  (pin "GPIO17" input (at 160.02 64.77 180) (effects (font (size 1.27 1.27)) (justify left)))
  (pin "GPIO18" input (at 160.02 67.31 180) (effects (font (size 1.27 1.27)) (justify left)))
  (pin "GPIO19" input (at 160.02 69.85 180) (effects (font (size 1.27 1.27)) (justify left)))
  (pin "GPIO21" input (at 160.02 72.39 180) (effects (font (size 1.27 1.27)) (justify left)))
  (pin "GPIO22" input (at 160.02 74.93 180) (effects (font (size 1.27 1.27)) (justify left)))
  (pin "GPIO23" input (at 160.02 77.47 180) (effects (font (size 1.27 1.27)) (justify left)))
  (pin "GPIO25" input (at 160.02 80.01 180) (effects (font (size 1.27 1.27)) (justify left)))
  (pin "GPIO26" input (at 160.02 82.55 180) (effects (font (size 1.27 1.27)) (justify left)))
  (pin "GPIO27" input (at 160.02 85.09 180) (effects (font (size 1.27 1.27)) (justify left)))
  (pin "GPIO32" input (at 160.02 87.63 180) (effects (font (size 1.27 1.27)) (justify left)))
  (pin "GPIO33" input (at 160.02 90.17 180) (effects (font (size 1.27 1.27)) (justify left)))
  (pin "GPIO34" input (at 160.02 92.71 180) (effects (font (size 1.27 1.27)) (justify left)))
  (pin "GPIO35" input (at 160.02 95.25 180) (effects (font (size 1.27 1.27)) (justify left)))
  (pin "GPIO36" input (at 160.02 97.79 180) (effects (font (size 1.27 1.27)) (justify left)))
  (pin "GPIO37" input (at 160.02 100.33 180) (effects (font (size 1.27 1.27)) (justify left)))
  (pin "GPIO38" input (at 160.02 102.87 180) (effects (font (size 1.27 1.27)) (justify left)))
  (pin "GPIO39" input (at 160.02 105.41 180) (effects (font (size 1.27 1.27)) (justify left)))
  (pin "RTS" input (at 160.02 107.95 180) (effects (font (size 1.27 1.27)) (justify left)))
  (pin "RXD" input (at 160.02 110.49 180) (effects (font (size 1.27 1.27)) (justify left)))
  (pin "SCK{slash}CLK" input (at 160.02 113.03 180) (effects (font (size 1.27 1.27)) (justify left)))
  (pin "SCS{slash}CMD" input (at 160.02 115.57 180) (effects (font (size 1.27 1.27)) (justify left)))
  (pin "SDI{slash}SD1" input (at 160.02 118.11 180) (effects (font (size 1.27 1.27)) (justify left)))
  (pin "SDO{slash}SD0" input (at 160.02 120.65 180) (effects (font (size 1.27 1.27)) (justify left)))
  (pin "SHD{slash}SD2" input (at 160.02 123.19 180) (effects (font (size 1.27 1.27)) (justify left)))
  (pin "SWP{slash}SD3" input (at 160.02 125.73 180) (effects (font (size 1.27 1.27)) (justify left)))
  (pin "TXD" input (at 160.02 128.27 180) (effects (font (size 1.27 1.27)) (justify left)))
  (pin "U0RXD" input (at 160.02 130.81 180) (effects (font (size 1.27 1.27)) (justify left)))
  (pin "U0TXD" input (at 160.02 133.35 180) (effects (font (size 1.27 1.27)) (justify left)))
  (pin "VDD_SDIO" input (at 160.02 135.89 180) (effects (font (size 1.27 1.27)) (justify left))))
 (sheet
  (at 83.82 128.27)
  (size 12.7 12.7)
  (exclude_from_sim no)
  (in_bom yes)
  (on_board yes)
  (dnp no)
  (fields_autoplaced yes)
  (stroke (width 0.1524) (type solid))
  (fill (color 0 0 0 0.0000))
  (property "Sheetname" "SD" (at 83.82 127.5584 0) (effects (font (size 1.27 1.27)) (justify left bottom)))
  (property "Sheetfile" "sd.kicad_sch" (at 83.82 141.5546 0) (effects (font (size 1.27 1.27)) (justify left top) (hide yes)))
  (pin "CDDAT3" input (at 83.82 130.81 180) (effects (font (size 1.27 1.27)) (justify left)))
  (pin "CLK" input (at 83.82 133.35 180) (effects (font (size 1.27 1.27)) (justify left)))
  (pin "CMD" input (at 83.82 135.89 180) (effects (font (size 1.27 1.27)) (justify left)))
  (pin "DAT0" input (at 83.82 138.43 180) (effects (font (size 1.27 1.27)) (justify left))))
 (sheet_instances
  (path ""
   (page "1")))
 (embedded_fonts no))
